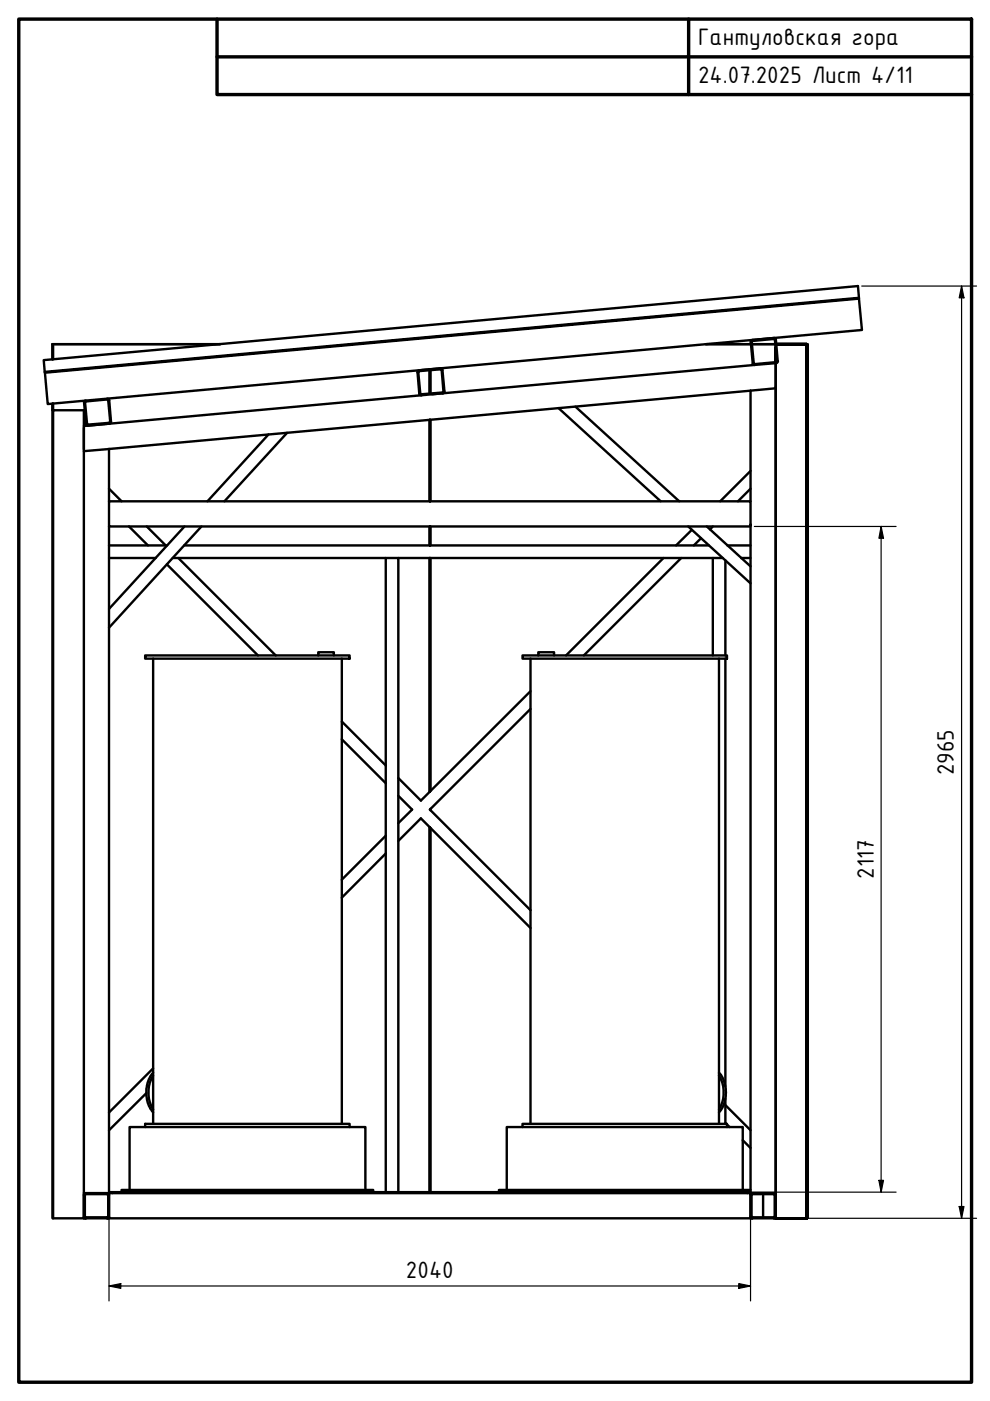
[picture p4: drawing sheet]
<svg xmlns="http://www.w3.org/2000/svg" width="210mm" height="297mm" viewBox="0 0 210 297" stroke-linecap="round" stroke-linejoin="round" font-family="sans-serif">
<!-- layer: Visible (ISO) -->
<g fill="none" stroke="#000" stroke-width=".51">
<path d="M11.1 73h.2v3.2M11.1 73h35.6h-35.4M11.1 73v3.2M88.5 78.9l.4 4.6M88.9 78.5l4.7-.4 .2 .4 .4 4.5M88.9 78.5l-.4 .5M88.9 78.7l-.2 .2M91.1 78.5v5M91.3 78.3h.1M91.3 78.5v4.9M93.6 78.5l-.2-.2-4.5 .4M93.6 78.5l.4 4.5-.2 .2-4.6 .4-.5-4.7"/>
<path d="M149.6 73h9.6M159.4 73h5M159.4 72.4l4.8-.5 .5 4.8-4.8 .4zM160 77.4l-68.4 6.2M164.1 71.7l.4 .3 .4 4.5M164.1 71.7l-4.6 .4-.3 .2 .4 4.7 .4 .4M164.5 77v5.3M164.5 73.8v3v-3M164.5 73.8v3M164.5 77l-4.5 .4M164.9 76.6l-.3 .4M171 73h.1v185.3h-.1z"/>
<path d="M171 73h-6.4h6.5M171.1 73h-6.5h6.5v185.3h-6.6M171.1 73v185.3M171.1 73h-6.6v185.3v-.4M182.1 63.3l-.2-2.7-172.6 15.8 .2 2.5M182.1 63.1l-172.6 15.8v.1l172.6-15.7M182.1 63.3l.7 6.7-172.7 15.7-.6-6.7M11.1 85.6v1.4M11.3 85.5v1.5h-.2v171.3h.2v-171.3h6.5v171.3h-6.5M17.8 90.7v4.6M17.8 85.4l.4 4.5M18.2 84.9l-.4 .4"/>
<path d="M22.7 84.5l.5 .4M22.7 84.7l-4.5 .4-.2 .2 .5 4.7 4.7-.4M22.7 84.7l.2 .2 .5 4.5M23.1 95.2l-5.3 .5M23.1 95.2v11.1M23.2 84.9l.3 4.5-.3 .4M23.2 89.8l-4.5 .4-.5-.3M23.3 89.4l-.1 .2M56.9 92.1l-12.9 14.2M60.9 91.8l-13.3 14.5M88.9 83.4l.4 .4-71.5 6.5M91.1 89v17.3"/>
<path d="M91.3 89v17.3M93.9 83.4l-4.5 .4M94.2 83l-.3 .4M118.4 86.5l21.7 19.8M122 86.2l22 20.1M159.1 99.9l-6.4 6.4M159.1 82.8v23.5M159.1 82.8l-136 12.4M164.5 82.3l-5.4 .5M164.5 82.3v170.7h-5M23.1 106.3h136v5.3h-136zM23.1 118.3h9.9"/>
<path d="M23.1 115.6h12.3M23.1 111.6v141.4M23.1 103.6l2.7 2.7M27.3 111.6l4.1 4M31.1 111.6l4 4M35.4 119.7l19.3 19.3M36.6 118.3h45.2M37.8 118.3l20.7 20.7M39.1 115.6h111.2M39.1 111.6l-16 17.5M42.7 111.6l-19.6 21.5M84.5 118.3h66.6"/>
<path d="M91.1 111.6v4M91.1 118.3v49.5M91.3 111.6v4M91.3 118.3v49.4M140.7 118.3l-20.7 20.7M144.4 118.3l-20.6 20.7M145.9 111.6l13.2 12.1M146.7 112.3l-3.4 3.3M148.6 114.1l-1.5 1.5M149.9 111.6l9.2 8.5M151.1 111.6l-.6 .7M153.2 118.3h-2.1v20.7"/>
<path d="M153.8 118.8v20.2M154.2 115.6h4.9M157.1 118.3h2M159.1 111.6v141.4h.4M159.1 103.6l-2.6 2.7M30.8 139h43.3v.6h-43.3zM32.5 139.6v98.7M67.5 139v-.7h3.3v.7M72.5 139.6v98.7M110.8 139h43.3v.6h-43.3zM112.5 139.6v98.7M114.1 139v-.7h3.4v.7"/>
<path d="M152.4 139.6v98.7M153.8 139.6v90.7M72.5 153l9.3 9.3M72.5 156.7l9.3 9.4M112.5 150.3l-21.4 21.3 21.4 21.4M112.5 146.5l-23.3 23.2-4.7-4.7M81.8 177.2l-9.3 9.3M84.5 178.3l4.7-4.8 23.3 23.3M84.5 168.7l2.9 2.9-2.9 2.9M91.1 175.4v77.4M91.3 171.5v.3M91.3 175.5v77.3"/>
<path d="M81.8 181l-9.3 9.3M30.8 239v-.7h43.3v.7M31 231.8l-7.9 7.8M32.5 228a7.1 7.1 0 0 0 0 7.2M32.5 227.4a6.8 6.8 0 0 0 0 8.4M32.5 226.5l-9.4 9.4M110.8 239v-.7h43.3v.7M152.4 228a7.1 7.1 0 0 1 0 7.2M152.4 227.4a6.7 6.7 0 0 1 0 8.4M153.8 232.9v5.4M153.8 234.3l5.3 5.3M153.8 238.1l.2 .2"/>
<path d="M154.1 238.4l.6 .6M17.8 257.9l.4 .4M17.8 253h5.3M17.8 258.3h5.3M18 257.9l.2 .2h4.5M22.7 253.2l.2 .2M22.7 253l.4 .4v4.5M22.7 253.2h-4.7v4.7M22.7 253h-4.7l-.2 .4v4.5M22.9 257.9l-.2 .2M22.9 253.4v4.5M23.1 253h136v5.3h-136z"/>
<path d="M23.1 252.8h136M23.1 257.9l-.4 .4M23.8 252.8v.2M25.8 252.8v-.5h53.3v.5M27.5 252.3v-13.3h50v13.3M81.8 252.8v-134.5h2.7v134.5M107.4 252.3v-13.3h50.1v13.3M157.5 241.8l1.6 1.6M158.5 252.8v.2M159.1 257.9l.4 .4M159.1 252.3h-53.3v.5M159.1 258.3h4.9"/>
<path d="M159.3 257.9l.2 .2M159.5 253.2h4.7l.1 4.7M159.5 253h4.6l.4 .4M159.5 253l-.4 .4v4.5M159.5 253.2l-.2 .2v4.5M161.8 253.2v4.9M164 258.3h.5M164.3 257.9l-.2 .2h-4.6M164.5 257.9l-.4 .4M164.5 258.3h6.6M164.5 258.3h6.6zM164.5 257.9v.4v-.4"/>
<path d="M164.5 253v5.3"/>
</g>
<circle cx="91.1" cy="78.3" r=".25" fill="#000"/>
<!-- layer: Border (ISO) -->
<path d="M4 4h202v289.1h-202zM46 4v16.1h160M46 12.1h160M146 4v16.1" fill="none" stroke="#000" stroke-width=".72"/>
<!-- layer: Dimension (ISO) -->
<g fill="none" stroke="#000" stroke-width=".25">
<path d="M182.7 60.6h24.4M203.9 60.6l.5 2.5h-1zM203.9 60.6v197.7M159.9 111.6h30.1M186.8 111.6l.5 2.5h-.9zM186.8 111.6v141.2M23.1 248.6v27.2M159.1 253.8v22M159.3 252.8h30.7M159.9 258.3h47.2M186.4 250.3h.9l-.5 2.5zM203.4 255.8h1l-.5 2.5z"/>
<path d="M23.1 272.7l2.5-.6v1.1zM23.1 272.7h136M156.6 272.1l2.5 .6-2.5 .5z"/>
</g>
<path d="M203.9 60.6l.5 2.5h-1zM186.8 111.6l.5 2.5h-.9zM186.4 250.3h.9l-.5 2.5zM203.4 255.8h1l-.5 2.5zM23.1 272.7l2.5-.6v1.1zM156.6 272.1l2.5 .6-2.5 .5z" fill="#000"/>
<g font-size="5.4">
<text x="148" y="9.6">Гантуловская гора</text>
<text x="148" y="17.6">24.07.2025 Лист 4/11</text>
<text x="202.3" y="164.4" transform="rotate(-90 202.3 164.4)">2965</text>
<text x="185.3" y="186.4" transform="rotate(-90 185.3 186.4)">2117</text>
<text x="86.1" y="271">2040</text>
</g>
</svg>
